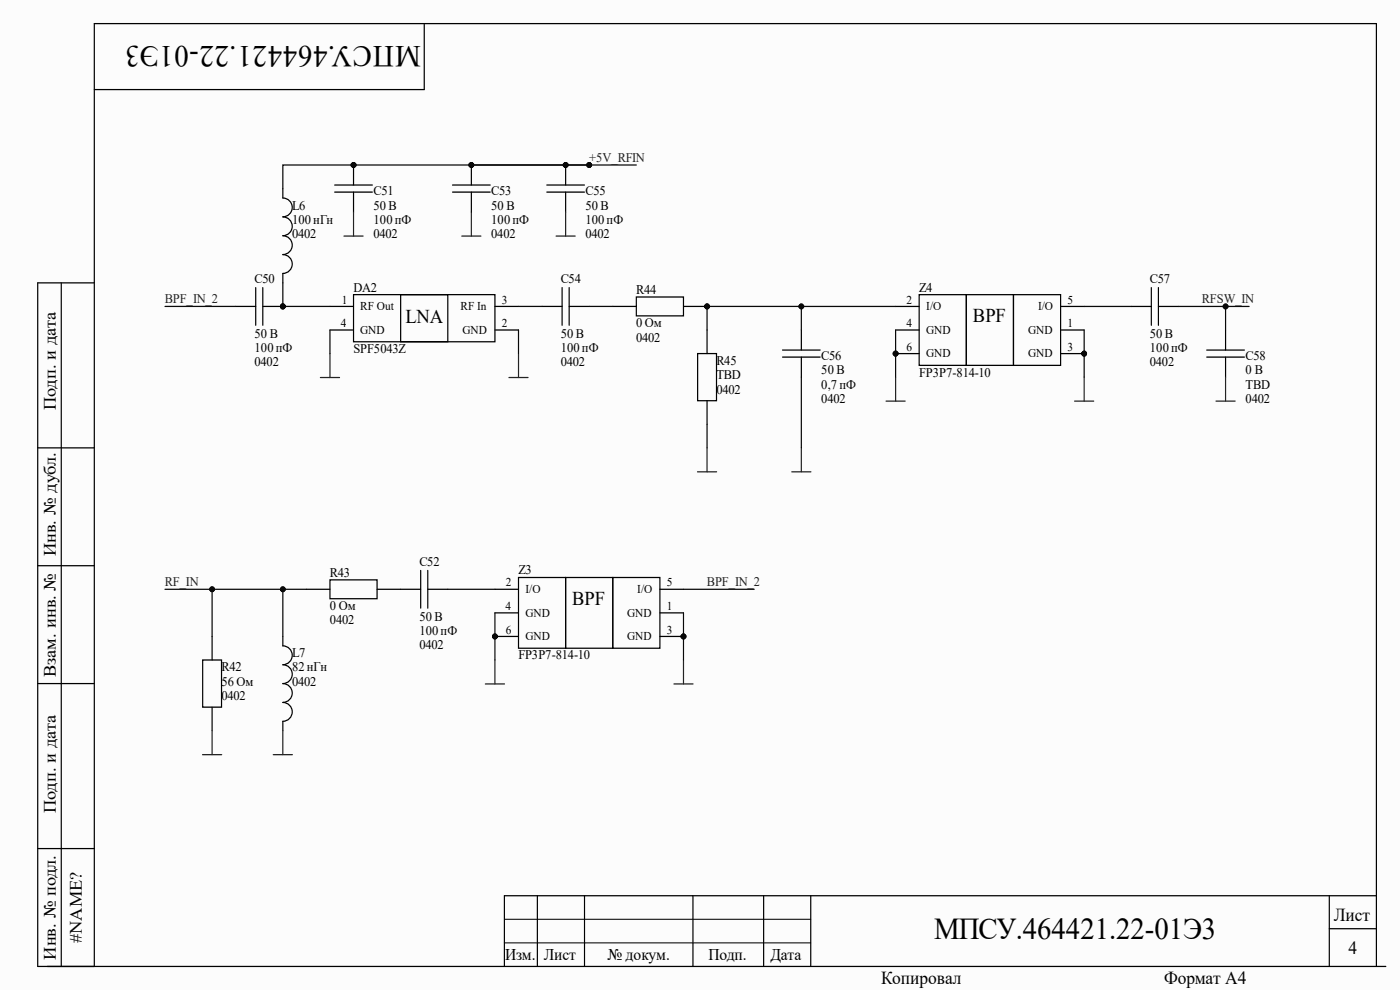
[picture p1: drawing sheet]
<svg xmlns="http://www.w3.org/2000/svg" width="297mm" height="210mm" viewBox="0 0 297 210" stroke-linecap="round" stroke-linejoin="round" font-family="sans-serif">
<g fill="#fcfcfc">
<path d="M0 0h296.7v209.6h-296.7z" fill-rule="evenodd"/>
<path d="M0 0h296.7v209.6h-296.7z" fill-rule="evenodd"/>
</g>
<g fill="none" stroke="#000" stroke-width=".26">
<path d="M89.9 5v14h-69.9M59.9 39.9v2a1.99 1.99 0 0 1 2 2 1.99 1.99 0 0 1-2 2 2 2 0 0 1 2 2 2 2 0 0 1-2 2 2 2 0 0 1 2 2 2 2 0 0 1-2 2 2 2 0 0 1 2 2 2 2 0 0 1-2 2v2M70.9 39.2h8M74.9 34.9v4.3M95.9 39.2h8M99.9 34.9v4.3M115.9 39.2h8M119.9 34.9v4.3M13 59.9v144.7M20 59.9h-12v144.7h285.7M70.9 40.7h8M74.9 40.7v4.2"/>
<path d="M95.9 40.7h8M99.9 40.7v4.2M115.9 40.7h8M119.9 40.7v4.2M49.9 64.9h4.3M54.2 60.9v8M55.7 64.9h4.2M55.7 60.9v8M69.9 64.9h5M69.9 69.9h5M74.9 62.4h30v10h-30zM84.9 62.4h10v10h-10z"/>
<path d="M104.9 64.9h5M104.9 69.9h5M114.9 64.9h4.2M119.1 60.9v8M120.6 64.9h4.3M120.6 60.9v8M129.9 64.9h5M134.9 62.9h9.9v4h-9.9zM144.8 64.9h5M147.8 74.9h4v9.9h-4zM149.8 69.9v5M165.8 74.1h8"/>
<path d="M165.8 75.6h8M169.8 69.9v4.2M169.8 75.6v4.2M189.8 69.9h5M189.8 74.9h5M189.8 64.9h5M194.8 62.4h10v15h-10zM204.8 62.4h10v15h-10zM214.8 62.4h10v15h-10zM224.8 69.9h5M224.8 74.9h5M224.8 64.9h5"/>
<path d="M239.8 64.9h4.2M244 60.9v8M245.5 64.9h4.2M245.5 60.9v8M255.7 74.1h8M255.7 75.6h8M259.7 69.9v4.2M259.7 75.6v4.3M8 94.8h12M149.8 84.8v5M8 119.8h12M43 139.7h3.9v10h-3.9z"/>
<path d="M45 134.7v5M59.9 134.7v2a2 2 0 0 1 2 2 2 2 0 0 1-2 2 2 2 0 0 1 2 2 2 2 0 0 1-2 2 2 2 0 0 1 2 2 2 2 0 0 1-2 2 2 2 0 0 1 2 2 2 2 0 0 1-2 2v2M64.9 124.8h5M69.9 122.8h10v4h-10zM79.9 124.8h9.3M89.2 120.8v8M90.7 124.8h4.2M90.7 120.8v8M104.9 129.8h5M104.9 134.7h5M104.9 124.8h5M109.9 122.3h10v14.9h-10z"/>
<path d="M119.9 122.3h10v14.9h-10zM129.9 122.3h10v14.9h-10zM139.9 129.8h4.9M139.9 134.7h4.9M139.9 124.8h4.9M8 144.7h12M45 149.7v5M8 179.7h12M113.9 189.6v15M123.9 189.6v15M146.9 189.6v15M161.8 189.6v15"/>
<path d="M171.8 189.6v15M281.7 189.6v15M281.7 196.6h10M291.7 189.6h-184.8v15M20 204.6v-199.6h271.7v199.6"/>
</g>
<path d="M106.9 194.6h64.9M106.9 199.6h64.9" fill="none" stroke="#000" stroke-width=".21"/>
<g fill="none" stroke="#212121" stroke-width=".26">
<path d="M72.9 50h4.1M74.9 44.9v5.1M97.9 50h4M99.9 44.9v5.1M117.8 50h4.1M119.9 44.9v5.1M67.9 79.9h4.1M69.9 74.9v5M107.9 79.9h4M109.9 74.9v5M189.8 79.9v5M229.8 79.9v5"/>
<path d="M259.7 79.9v5M147.8 99.9h4.1M149.8 94.8v5.1M167.8 99.9h4.1M169.8 94.8v5.1M187.8 84.9h4M227.7 84.9h4.1M257.7 84.9h4.1M104.9 139.7v5.1M144.8 139.7v5.1M42.9 159.8h4.1M45 154.7v5.1"/>
<path d="M57.9 159.8h4.1M59.9 154.7v5.1M102.9 144.8h4M142.8 144.8h4.1"/>
</g>
<g fill="#060606" stroke="#060606" stroke-width=".21">
<circle cx="74.9" cy="34.9" r=".51"/>
<circle cx="124.9" cy="34.9" r=".51"/>
<circle cx="229.8" cy="74.9" r=".51"/>
<circle cx="189.8" cy="74.9" r=".51"/>
<circle cx="99.9" cy="34.9" r=".51"/>
<circle cx="119.9" cy="34.9" r=".51"/>
<circle cx="149.8" cy="64.9" r=".51"/>
<circle cx="59.9" cy="64.9" r=".51"/>
<circle cx="144.8" cy="134.7" r=".51"/>
<circle cx="104.9" cy="134.7" r=".51"/>
<circle cx="259.7" cy="64.9" r=".51"/>
<circle cx="169.8" cy="64.9" r=".51"/>
<circle cx="45" cy="124.8" r=".51"/>
<circle cx="59.9" cy="124.8" r=".51"/>
</g>
<g fill="none" stroke="#060606" stroke-width=".26">
<path d="M99.9 34.9h25M134.9 34.9h-75v5M59.9 59.9v5h10M35 64.9h14.9M69.9 69.9v5M109.9 64.9h5M109.9 69.9v5M124.9 64.9h5M149.8 69.9v-5h20v5M169.8 79.8v15M169.8 64.9h20M189.8 69.9v10"/>
<path d="M229.8 64.9h10M229.8 69.9v10M249.7 64.9h10v5M259.7 64.9h5M149.8 89.8v5M35 124.8h10M59.9 124.8h-14.9v9.9M64.9 124.8h-5v9.9M94.9 124.8h10M104.9 129.8v9.9M144.8 124.8h15M144.8 129.8v9.9"/>
</g>
<g font-size="6.4">
<text x="89.2" y="9.8" transform="rotate(180 89.2 9.8)">МПСУ.464421.22-01Э3</text>
<text x="198" y="198.8">МПСУ.464421.22-01Э3</text>
</g>
<g font-size="4.1">
<text x="85.9" y="68.5">LNA</text>
<text x="206.2" y="68.2">BPF</text>
<text x="121.3" y="128.1">BPF</text>
</g>
<g font-size="3.9">
<text x="282.7" y="194.9">Лист</text>
<text x="285.8" y="201.9">4</text>
<text x="186.8" y="208.4">Копировал</text>
<text x="246.7" y="208.4">Формат А4</text>
</g>
<g font-size="3.7">
<text x="11.8" y="86.8" transform="rotate(-90 11.8 86.8)">Подп. и дата</text>
<text x="11.8" y="117.8" transform="rotate(-90 11.8 117.8)">Инв. № дубл.</text>
<text x="11.8" y="143.3" transform="rotate(-90 11.8 143.3)">Взам. инв. №</text>
<text x="11.8" y="172.2" transform="rotate(-90 11.8 172.2)">Подп. и дата</text>
<text x="11.8" y="203.2" transform="rotate(-90 11.8 203.2)">Инв. № подл.</text>
<text x="17.3" y="199.6" transform="rotate(-90 17.3 199.6)">#NAME?</text>
</g>
<g font-size="3.5">
<text x="107.1" y="203.3">Изм.</text>
<text x="115.3" y="203.3">Лист</text>
<text x="128.7" y="203.3">№ докум.</text>
<text x="150.1" y="203.3">Подп.</text>
<text x="163.3" y="203.3">Дата</text>
</g>
<g font-size="2.8" fill="#212121">
<text x="124.8" y="34.3">+5V_RFIN</text>
<text x="34.9" y="64.2">BPF_IN_2</text>
<text x="254.7" y="64.2">RFSW_IN</text>
<text x="34.9" y="124.2">RF_IN</text>
<text x="149.8" y="124.2">BPF_IN_2</text>
</g>
<g font-size="2.8">
<text x="79.1" y="41.3">C51</text>
<text x="104.1" y="41.3">C53</text>
<text x="124.1" y="41.3">C55</text>
<text x="61.9" y="47.4">100нГн</text>
<text x="61.9" y="44.4">L6</text>
<text x="79.1" y="44.4">50 В</text>
<text x="79.1" y="47.4">100пФ</text>
<text x="104.1" y="44.4">50 В</text>
<text x="104.1" y="47.4">100пФ</text>
<text x="124.1" y="44.4">50 В</text>
<text x="124.1" y="47.4">100пФ</text>
<text x="61.9" y="50.4">0402</text>
<text x="79.1" y="50.4">0402</text>
<text x="104.1" y="50.4">0402</text>
<text x="124.1" y="50.4">0402</text>
<text x="53.9" y="60">C50</text>
<text x="118.8" y="60">C54</text>
<text x="243.7" y="60">C57</text>
<text x="74.9" y="61.8">DA2</text>
<text x="134.8" y="62.3">R44</text>
<text x="194.8" y="61.8">Z4</text>
<text x="53.9" y="71.5">50 В</text>
<text x="118.8" y="71.5">50 В</text>
<text x="134.8" y="69.3">0 Ом</text>
<text x="243.7" y="71.5">50 В</text>
<text x="53.9" y="74.5">100пФ</text>
<text x="53.9" y="77.6">0402</text>
<text x="74.9" y="74.8">SPF5043Z</text>
<text x="118.8" y="74.5">100пФ</text>
<text x="118.8" y="77.6">0402</text>
<text x="134.8" y="72.3">0402</text>
<text x="151.8" y="77.2">R45</text>
<text x="174.1" y="76.2">C56</text>
<text x="243.7" y="74.5">100пФ</text>
<text x="243.7" y="77.6">0402</text>
<text x="264" y="76.2">C58</text>
<text x="151.8" y="83.3">0402</text>
<text x="151.8" y="80.3">TBD</text>
<text x="174.1" y="79.3">50 В</text>
<text x="174.1" y="82.3">0,7 пФ</text>
<text x="194.8" y="79.8">FP3P7-814-10</text>
<text x="264" y="79.3">0 В</text>
<text x="264" y="82.3">TBD</text>
<text x="174.1" y="85.4">0402</text>
<text x="264" y="85.4">0402</text>
<text x="88.9" y="119.8">C52</text>
<text x="69.9" y="122.1">R43</text>
<text x="109.9" y="121.6">Z3</text>
<text x="69.9" y="129.1">0 Ом</text>
<text x="88.9" y="131.4">50 В</text>
<text x="69.9" y="132.2">0402</text>
<text x="88.9" y="134.5">100пФ</text>
<text x="88.9" y="137.5">0402</text>
<text x="46.9" y="142.2">R42</text>
<text x="61.9" y="142.2">82нГн</text>
<text x="61.9" y="139.1">L7</text>
<text x="109.9" y="139.6">FP3P7-814-10</text>
<text x="46.9" y="145.2">56 Ом</text>
<text x="46.9" y="148.2">0402</text>
<text x="61.9" y="145.2">0402</text>
</g>
<g font-size="2.5">
<text x="72.5" y="64.3">1</text>
<text x="76.4" y="65.7">RF Out</text>
<text x="97.6" y="65.7">RF In</text>
<text x="106.4" y="64.3">3</text>
<text x="192.1" y="64.3">2</text>
<text x="196.3" y="65.7">I/O</text>
<text x="220" y="65.7">I/O</text>
<text x="226.3" y="64.3">5</text>
<text x="72.2" y="69.3">4</text>
<text x="76.4" y="70.6">GND</text>
<text x="98" y="70.6">GND</text>
<text x="106.4" y="69.3">2</text>
<text x="192.1" y="69.3">4</text>
<text x="196.3" y="70.6">GND</text>
<text x="217.9" y="70.6">GND</text>
<text x="226.3" y="69.3">1</text>
<text x="192.1" y="74.3">6</text>
<text x="196.3" y="75.6">GND</text>
<text x="217.9" y="75.6">GND</text>
<text x="226.3" y="74.3">3</text>
<text x="107.2" y="124.2">2</text>
<text x="111.4" y="125.6">I/O</text>
<text x="135.1" y="125.6">I/O</text>
<text x="141.3" y="124.2">5</text>
<text x="107.1" y="129.1">4</text>
<text x="111.4" y="130.6">GND</text>
<text x="132.9" y="130.6">GND</text>
<text x="141.3" y="129.1">1</text>
<text x="107.2" y="134.1">6</text>
<text x="111.4" y="135.6">GND</text>
<text x="132.9" y="135.6">GND</text>
<text x="141.3" y="134.1">3</text>
</g>
</svg>
